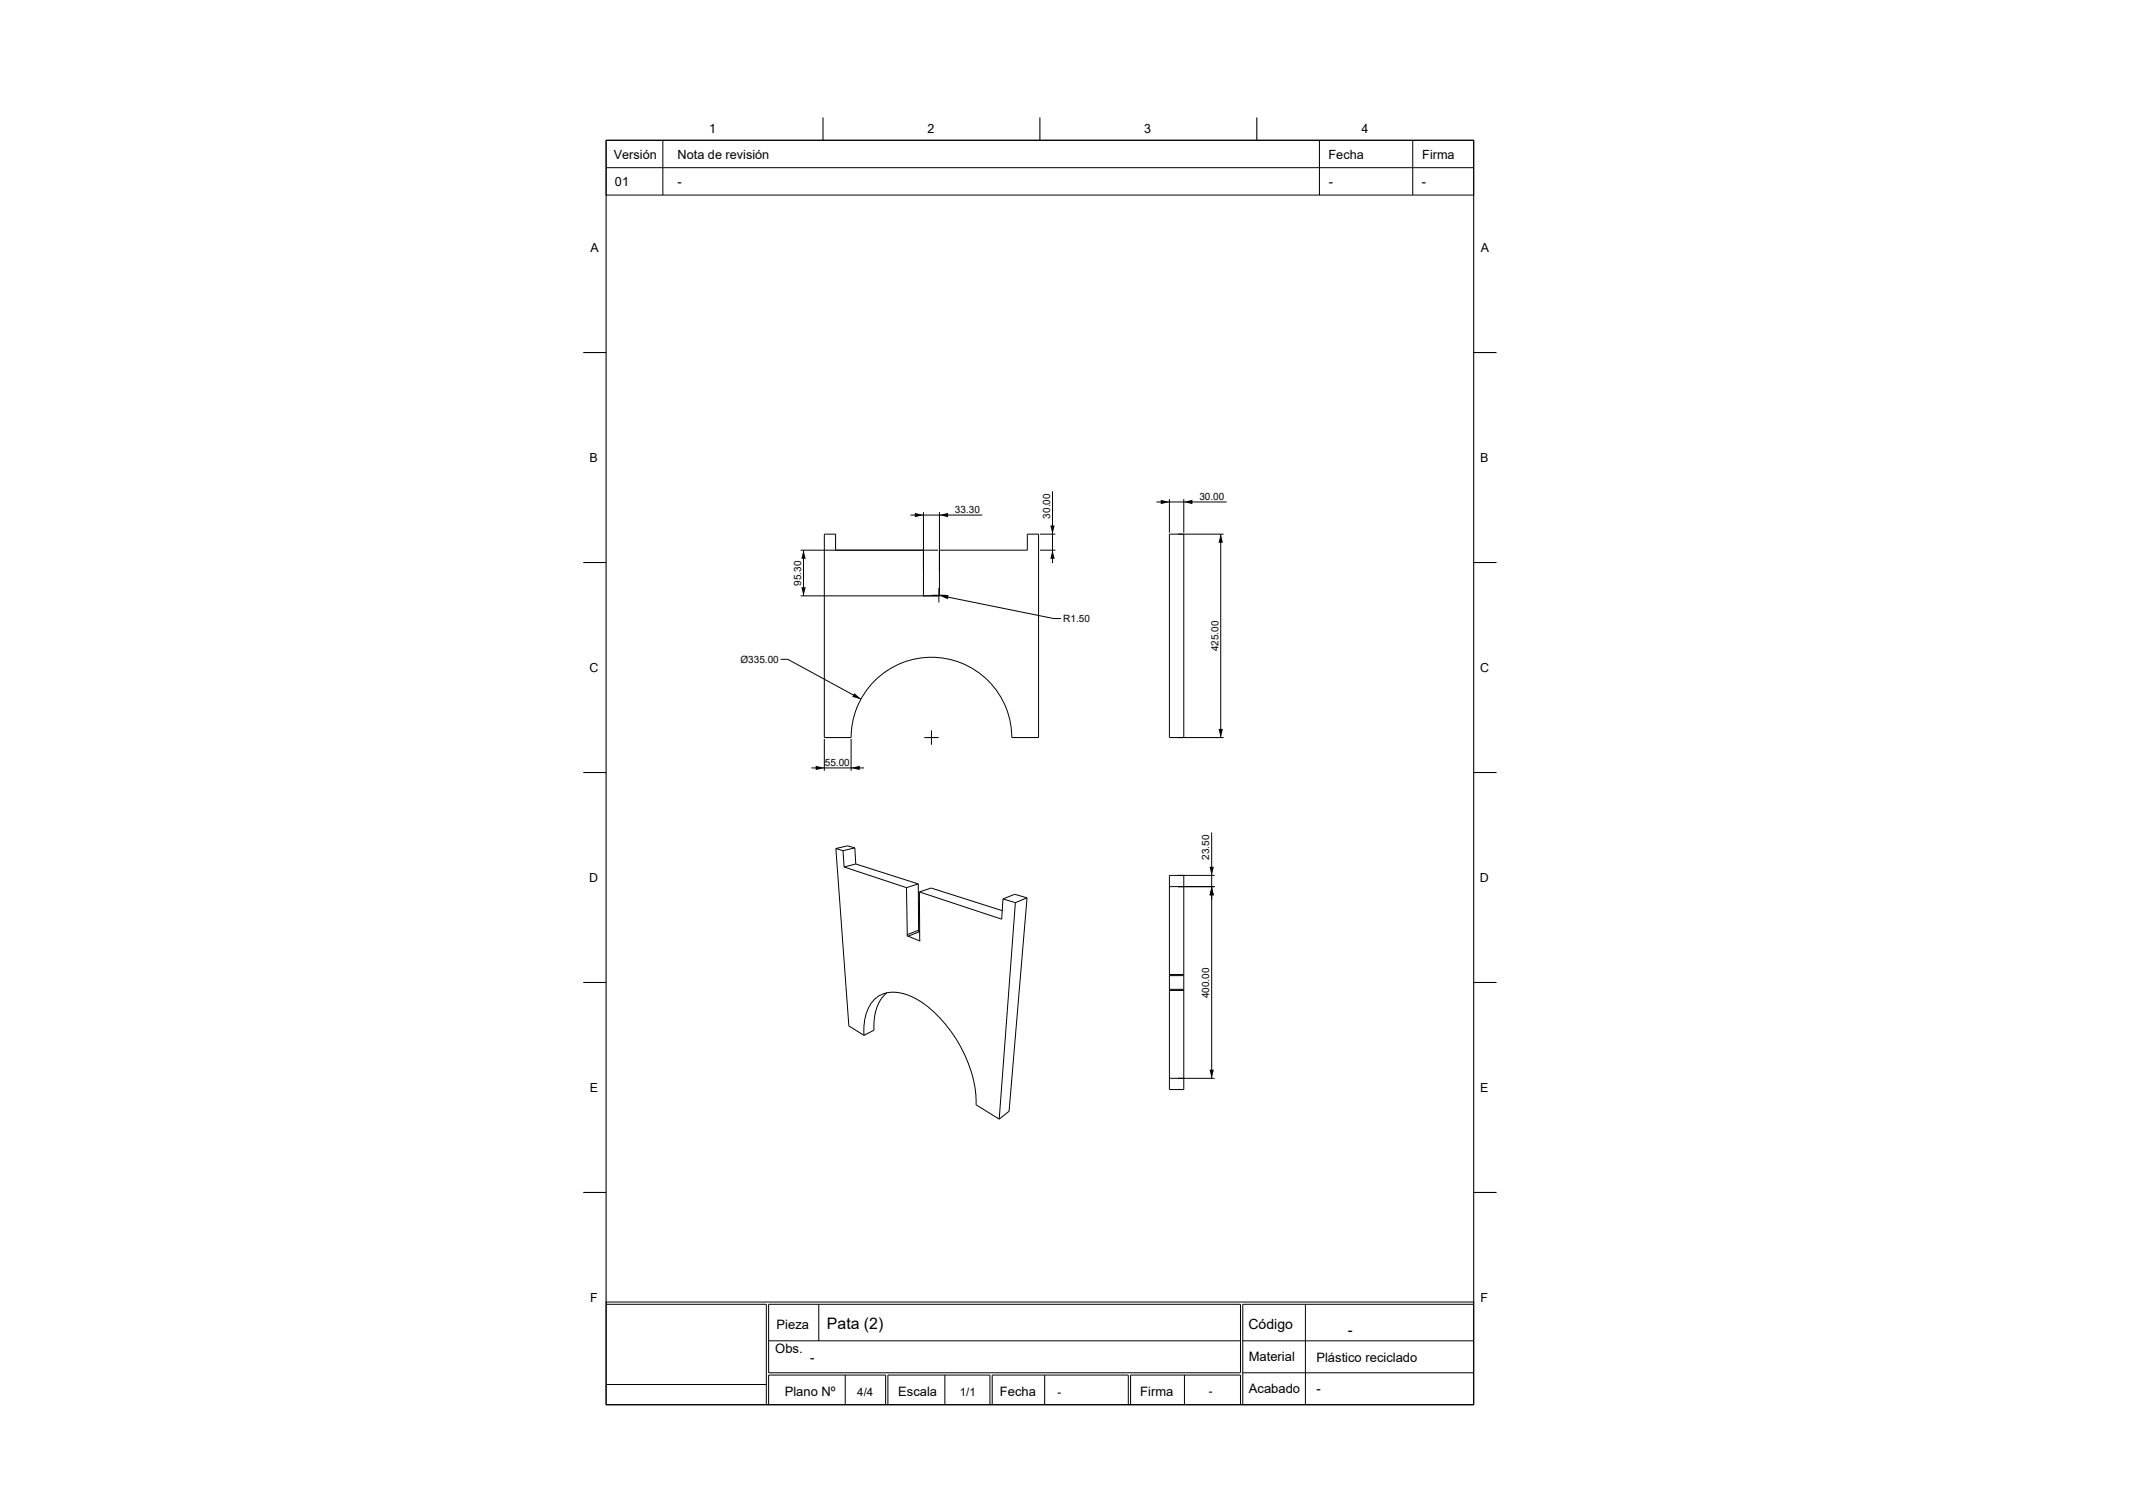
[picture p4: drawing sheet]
<svg xmlns="http://www.w3.org/2000/svg" width="420mm" height="297mm" viewBox="0 0 420 297" stroke-linecap="round" stroke-linejoin="round" font-family="sans-serif">
<g fill="none" stroke="#000" stroke-width=".2">
<path d="M119.6 27.7h171.1v10.8h-171.1zM119.6 33.1h171.1M130.8 27.7v10.8M260.3 27.7v10.8M278.7 27.7v10.8M207.6 97v14.1M228.1 99.1h13.9M230.7 98.5v6.6M233.5 98.5v6.6M157.9 108.6h27.1M158.5 108.6v9M164.8 108.6v-3.2h-2.2v40.2h5.3a15.8 15.8 0 0 1 15.9-15.9 15.8 15.8 0 0 1 15.8 15.9h5.3v-40.2h-2.2v3.2h-17.4"/>
<path d="M179.6 101.6h14.2M182.2 101.1l-.1 16.4 .3 .1M183.8 117.5h2.8M185.2 116.1v2.8M185.3 101.1v16.5h-27.4M185.4 117.5l22.5 4.6h1.4M205.2 108.6h3M205.2 105.4h3M233.5 105.4v40.2M240.8 105.4v40.2M241.4 105.4h-10.7v40.2h10.7M154 130.1h1.4l14.4 7.9"/>
<path d="M160.1 151.5h10.4M162.6 145.8v6.3M167.9 145.8v6.3M182.3 145.6h2.9M183.8 144.1v2.9M164.9 167.5l1.4 .4M164.9 167.5l2.6 35 2.9 1.8M166.3 167.9l.2 3.2M166.5 171.1l12.3 4.1M168.6 167.3l-2.3 .6M168.6 167.3l.2 3.2M168.6 167.3l-1.4-.4-2.3 .6"/>
<path d="M168.8 170.5l-2.3 .6M168.8 170.5l12.4 3.9M178.8 175.2l.2 9.3M181.2 174.4l-2.4 .8M181.2 174.4v9.2M181.4 176l2.3-.8 14 4.5M181.4 176l16.2 5.4 .3-4M181.4 176v9.7M197.9 177.4l2.4 .7M200.3 178.1l-3.2 42.8M202.6 177.2l-3.5 42.1-2 1.6M202.6 177.2l-2.4-.7-2.3 .9"/>
<path d="M202.6 177.2l-2.3 .9M230.7 175h8.9M233.5 172.8v19.5M239 164.3v48.5M239.6 172.8h-8.9v42.2h2.8v-22.5M175 195.9a8.5 8.5 0 0 0-2.6 7.4l-2 1M179 184.5l.1 .3M181.2 183.6l-2.2 .9M181.2 183.6l.1 .3M181.3 185.6l.1 .1M181.4 183.9l-2.2 .9 2.1 .8M181.5 185.5l-.2 .1"/>
<path d="M230.7 192.5h2.8M230.7 195.5h2.8M230.7 195.2h2.8M230.7 192.3h2.8M233.5 192.3v.2M170.4 204.3a9.2 9.2 0 0 1 2.1-7 6.1 6.1 0 0 1 7-.8 22.4 22.4 0 0 1 10 10 22.9 22.9 0 0 1 3 11.5l4.6 2.9M230.7 212.8h8.9M119.6 256.9h171.1v20.3h-171.1zM119.6 257.4h31.6v19.8M151.6 257.4h93.1v13.5h-93.1zM161.5 257.4v7.2M257.5 257.4v19.8"/>
<path d="M290.7 257.4h-45.5v19.8M119.6 273.2h31.6M151.6 277.2v-5.8h23.1v5.8M151.6 264.6h93.1M166.7 271.4v5.8M175.2 277.2v-5.8h20.1v5.8M186.4 271.4v5.8M195.7 277.2v-5.8h26.9v5.8M206.1 271.4v5.8M233.7 271.4v5.8M244.7 277.2v-5.8h-21.7v5.8M245.2 270.9h45.5"/>
<path d="M245.2 264.6h45.5"/>
</g>
<g fill="none" stroke="#000" stroke-width=".21">
<path d="M119.6 27.7h171.1v249.5h-171.1zM162.4 23.2v4.5M205.1 23.2v4.5M247.9 23.2v4.5M115.1 69.6h4.5M290.7 69.6h4.5M115.1 111h4.5M290.7 111h4.5M115.1 152.4h4.5M290.7 152.4h4.5M115.1 193.9h4.5M290.7 193.9h4.5"/>
<path d="M115.1 235.3h4.5M290.7 235.3h4.5"/>
</g>
<g fill="#000">
<path d="M229 98.6l1.7 .5-1.7 .4zM233.5 99.1l1.7-.5v.9zM158.1 115.9h.8l-.4 1.7zM158.5 108.6l.4 1.7h-.8zM180.5 101.2l1.7 .4-1.7 .5zM185.3 101.6l1.7-.4v.9zM185.4 117.5l1.7-.1-.1 .9zM207.6 108.6l.5 1.7h-.9zM207.2 103.7h.9l-.5 1.7zM240.8 105.4l.4 1.7h-.8zM168.5 136.8l1.3 1.2-1.7-.5zM160.9 151.1l1.7 .4-1.7 .5z"/>
<path d="M167.9 151.5l1.7-.4v.9zM240.4 143.9h.8l-.4 1.7zM239 175l.5 1.7h-.9zM238.6 171.1h.9l-.5 1.7zM238.6 211.1h.9l-.5 1.7z"/>
</g>
<text font-size="3.1" x="163.1" y="262.3">Pata (2)</text>
<text font-size="2.9" x="265.9" y="263.5">-</text>
<text font-size="2.8" x="246.3" y="262.3">Código</text>
<g font-size="2.6">
<text x="153.2" y="262.2">Pieza</text>
<text x="152.9" y="267.1">Obs.</text>
<text x="159.8" y="268.8">-</text>
<text x="246.4" y="268.6">Material</text>
<text x="259.7" y="268.7">Plástico reciclado</text>
<text x="154.8" y="275.5">Plano Nº</text>
<text x="177.2" y="275.5">Escala</text>
<text x="197.3" y="275.5">Fecha</text>
<text x="225" y="275.5">Firma</text>
<text x="246.4" y="274.9">Acabado</text>
<text x="259.7" y="274.9">-</text>
</g>
<g font-size="2.5">
<text x="139.9" y="26.3">1</text>
<text x="182.9" y="26.3">2</text>
<text x="225.7" y="26.3">3</text>
<text x="268.6" y="26.3">4</text>
<text x="121.1" y="31.3">Versión</text>
<text x="133.7" y="31.3">Nota de revisión</text>
<text x="262.1" y="31.3">Fecha</text>
<text x="280.6" y="31.3">Firma</text>
<text x="121.3" y="36.7">01</text>
<text x="133.6" y="36.7">-</text>
<text x="262.1" y="36.7">-</text>
<text x="280.5" y="36.7">-</text>
<text x="116.5" y="49.8">A</text>
<text x="292.1" y="49.8">A</text>
<text x="116.3" y="91.2">B</text>
<text x="292" y="91.2">B</text>
<text x="116.3" y="132.6">C</text>
<text x="292" y="132.6">C</text>
<text x="116.3" y="174.1">D</text>
<text x="291.9" y="174.1">D</text>
<text x="116.3" y="215.5">E</text>
<text x="292" y="215.5">E</text>
<text x="116.4" y="256.9">F</text>
<text x="292.1" y="256.9">F</text>
</g>
<g font-size="2.3">
<text x="169.1" y="275.5">4/4</text>
<text x="189.3" y="275.5">1/1</text>
<text x="208.6" y="275.5">-</text>
<text x="238.5" y="275.4">-</text>
</g>
<g font-size="2">
<text x="188.4" y="101.2">33.30</text>
<text x="236.6" y="98.6">30.00</text>
<text x="207.2" y="102.3" transform="rotate(-90 207.2 102.3)">30.00</text>
<text x="158" y="115.6" transform="rotate(-90 158 115.6)">95.30</text>
<text x="209.8" y="122.8">R1.50</text>
<text x="146.1" y="130.8">Ø335.00</text>
<text x="240.3" y="128.6" transform="rotate(-90 240.3 128.6)">425.00</text>
<text x="162.7" y="151.1">55.00</text>
<text x="238.6" y="169.7" transform="rotate(-90 238.6 169.7)">23.50</text>
<text x="238.6" y="197" transform="rotate(-90 238.6 197)">400.00</text>
</g>
</svg>
